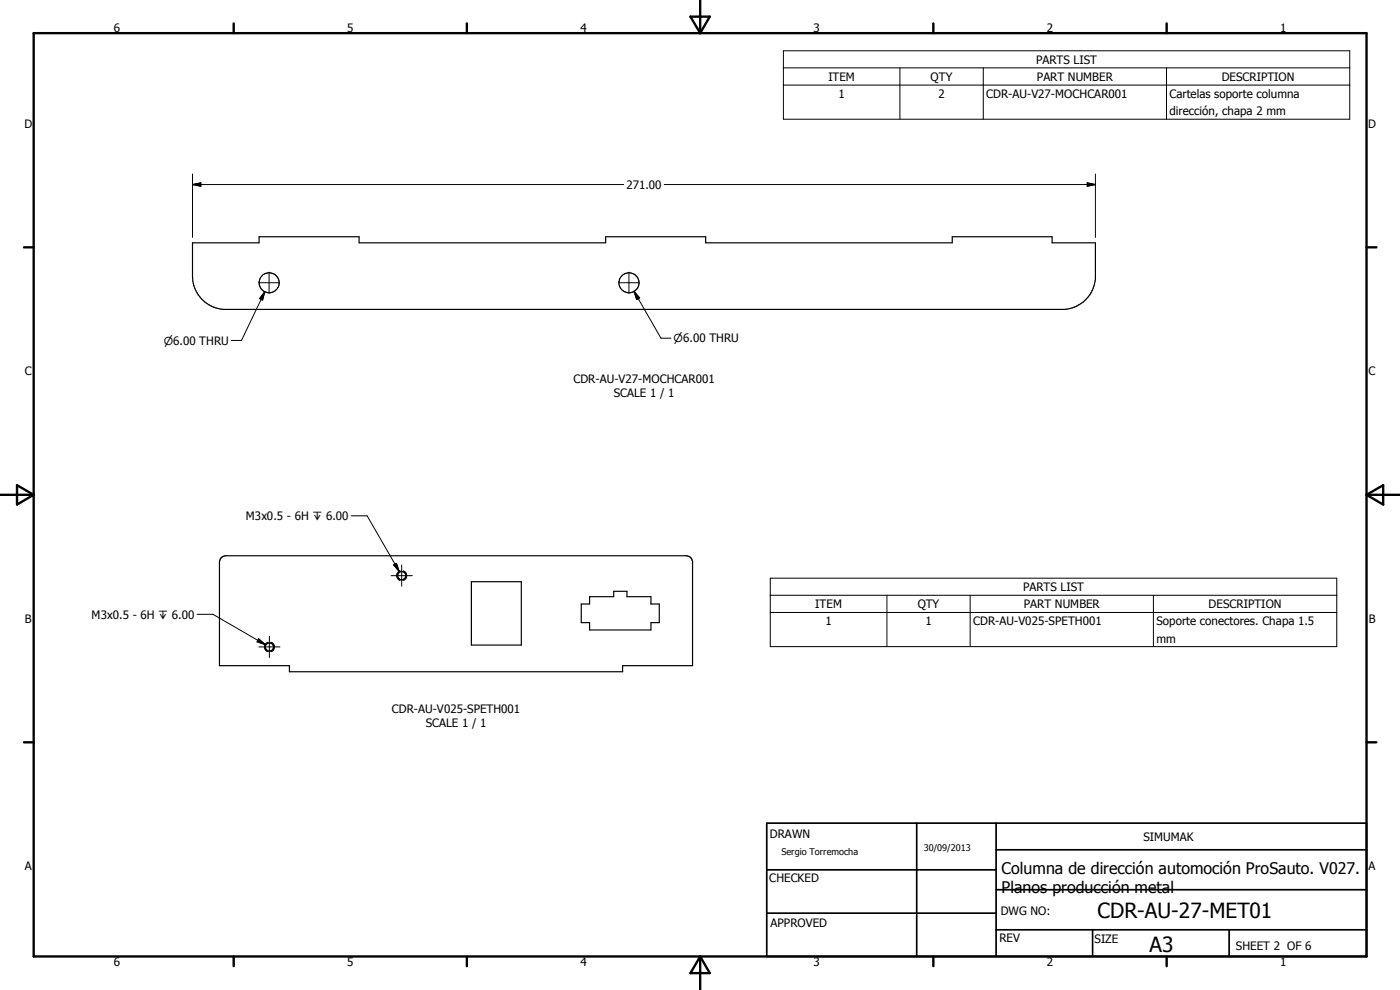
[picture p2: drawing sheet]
<svg xmlns="http://www.w3.org/2000/svg" width="420mm" height="297mm" viewBox="0 0 420 297" stroke-linecap="round" stroke-linejoin="round" font-family="sans-serif">
<g fill="none" stroke="#000" stroke-width=".35">
<path d="M57.8 72.9h20v-1.9h30v1.9h74v-1.9h30v1.9h74v-1.9h30v1.9h12.9v10.7a10.1 10.1 0 0 1-9.2 9.2h-252.5a10 10 0 0 1-9.2-10zM66.3 167.4l1.2-.6h138.7l1 .4 .6 1.2v31.3h-21v1.8h-99.9v-1.8h-21v-31zM141.5 174.5h15v19h-15zM174.4 181.2h2.5v-2.2h7.3v-1.6h4v1.6h7.2v2.2h2.5v5.6h-2.5v2.2h-18.5v-2.2h-2.5z"/>
<circle cx="80.8" cy="84.8" r="3"/>
<circle cx="188.8" cy="84.8" r="3"/>
<circle cx="120.6" cy="172.7" r="1.23"/>
<circle cx="80.8" cy="194.1" r="1.22"/>
</g>
<g fill="none" stroke="#000" stroke-width=".3">
<path d="M235.1 15.2h170v20.6h-170zM235.1 20.4h170M235.1 25.5h170M270.1 20.4v15.4M295.1 20.4v15.4M350.1 20.4v15.4M57.8 55.4l2.5-.5v1zM57.8 55.4h129.4M57.8 52.2v19M199.3 55.4h129.4M326.3 54.9l2.4 .5-2.4 .5zM328.7 52.2v19"/>
<path d="M77.6 84.8h6.3M79.4 87.5l-.6 2.5-.9-.4zM79.4 87.5l-6.9 14.7h-3M80.8 81.7v6.3M185.6 84.8h6.3M188.8 81.7v6.3M190.3 87.4l1.7 2-.9 .5zM190.3 87.4l8.1 14.1h3M105.4 154.8h4.8l9.6 16.6M117.4 172.7h6.3M118.1 169.5l.9-.5 .8 2.4zM120.1 171.3a1.48 1.48 0 0 0-1.1 1.4 1.48 1.48 0 0 0 1.1 1.5"/>
<path d="M120.6 169.5v6.4M121 171.3a1.48 1.48 0 0 1 1.1 1.4 1.48 1.48 0 0 1-1.1 1.5M231.2 173.5h170v20.5h-170zM231.2 178.6h170M266.2 178.6v15.4M291.2 178.6v15.4M346.1 178.6v15.4M59.1 184.3h4.8l15.7 9.1M77.6 191.7l2 1.7-2.4-.8zM77.7 194.1h6.3M80.4 192.7a1.49 1.49 0 0 0-1 1.4 1.49 1.49 0 0 0 1 1.4M80.8 190.9v6.4"/>
<path d="M81.3 192.7a1.48 1.48 0 0 1 1.1 1.4 1.48 1.48 0 0 1-1.1 1.4M231.2 183.8h170"/>
</g>
<g fill="none" stroke="#000" stroke-width=".71">
<path d="M10.1 9.9h400v277.1h-400zM70.1 7v2.9M140.1 7v2.9M207.2 5h5.8l-2.9 4.9zM210.1 0v9.9M280.1 7v2.9M350.1 7v2.9M7.2 74.2h2.9M410.1 74.2h3M.1 148.5h10M5.1 145.6l5 2.9-5 2.9zM410.1 148.5h10"/>
<path d="M410.1 148.5l5-2.9v5.8zM7.2 222.7h2.9M410.1 222.7h3M70.1 287v2.9M140.1 287v2.9M210.1 287v10M210.1 287l2.9 5h-5.8zM280.1 287v2.9M350.1 287v2.9"/>
</g>
<path d="M230.1 247h180v40h-180zM275.1 247v40M298.9 255h111.2M298.9 247v40M230.1 274h68.8M230.1 261h68.8M298.9 279h111.2M298.9 267h111.2M327.9 279v8M368.9 279v8" fill="none" stroke="#000" stroke-width=".51"/>
<path d="M57.8 55.4l2.5-.5v1zM326.3 54.9l2.4 .5-2.4 .5zM79.4 87.5l-.6 2.5-.9-.4zM190.3 87.4l1.7 2-.9 .5zM118.1 169.5l.9-.5 .8 2.4zM77.6 191.7l2 1.7-2.4-.8z" fill="#000"/>
<g font-size="6.3">
<text x="329.4" y="275.4">CDR-AU-27-MET01</text>
<text x="345" y="285.6">A3</text>
</g>
<g font-size="4.8">
<text x="300.6" y="262.1">Columna de dirección automoción ProSauto. V027.</text>
<text x="300.6" y="267.8">Planos producción metal</text>
</g>
<g font-size="3.5">
<text x="34.2" y="9.6">6</text>
<text x="104.2" y="9.6">5</text>
<text x="174.2" y="9.6">4</text>
<text x="244.2" y="9.6">3</text>
<text x="314.2" y="9.6">2</text>
<text x="384.2" y="9.6">1</text>
<text x="310.9" y="19.1">PARTS LIST</text>
<text x="248.6" y="24.3">ITEM</text>
<text x="251.7" y="29.4">1</text>
<text x="279.3" y="24.3">QTY</text>
<text x="281.6" y="29.4">2</text>
<text x="296" y="29.4">CDR-AU-V27-MOCHCAR001</text>
<text x="311.2" y="24.3">PART NUMBER</text>
<text x="351" y="29.4">Cartelas soporte columna</text>
<text x="366.6" y="24.3">DESCRIPTION</text>
<text x="351" y="34.6">dirección, chapa 2 mm</text>
<text x="7.3" y="38.4">D</text>
<text x="410.6" y="38.4">D</text>
<text x="188" y="56.6">271.00</text>
<text x="7.4" y="112.6">C</text>
<text x="410.7" y="112.6">C</text>
<text x="172.1" y="115">CDR-AU-V27-MOCHCAR001</text>
<text x="184.2" y="119.2">SCALE 1 / 1</text>
<text x="73.8" y="156.1">M3x0.5 - 6H x 6.00</text>
<text x="307" y="177.3">PARTS LIST</text>
<text x="27.5" y="185.6">M3x0.5 - 6H x 6.00</text>
<text x="244.7" y="182.5">ITEM</text>
<text x="275.4" y="182.5">QTY</text>
<text x="307.3" y="182.5">PART NUMBER</text>
<text x="362.7" y="182.5">DESCRIPTION</text>
<text x="7.4" y="186.9">B</text>
<text x="247.7" y="187.6">1</text>
<text x="277.7" y="187.6">1</text>
<text x="292.1" y="187.6">CDR-AU-V025-SPETH001</text>
<text x="347.1" y="187.7">Soporte conectores. Chapa 1.5</text>
<text x="410.8" y="186.9">B</text>
<text x="347.1" y="192.8">mm</text>
<text x="117.6" y="213.9">CDR-AU-V025-SPETH001</text>
<text x="127.8" y="218.1">SCALE 1 / 1</text>
<text x="231" y="251.5">DRAWN</text>
<text x="343.1" y="252.3">SIMUMAK</text>
<text x="7.4" y="261.1">A</text>
<text x="410.7" y="261.1">A</text>
<text x="230.9" y="264.6">CHECKED</text>
<text x="300.3" y="274.5">DWG NO:</text>
<text x="231.3" y="278.3">APPROVED</text>
<text x="299.9" y="282.6">REV</text>
<text x="328.5" y="283.1">SIZE</text>
<text x="370.9" y="285.1">SHEET 2 OF 6</text>
<text x="34.2" y="289.9">6</text>
<text x="104.2" y="289.9">5</text>
<text x="174.2" y="289.9">4</text>
<text x="244.2" y="289.9">3</text>
<text x="314.2" y="289.9">2</text>
<text x="384.2" y="289.9">1</text>
</g>
<g font-size="3.3">
<text x="49.1" y="103.5">n6.00 THRU</text>
<text x="202.2" y="102.7">n6.00 THRU</text>
</g>
<g font-size="2.7">
<text x="234.5" y="256.6">Sergio Torremocha</text>
<text x="277.2" y="255.3">30/09/2013</text>
</g>
</svg>
